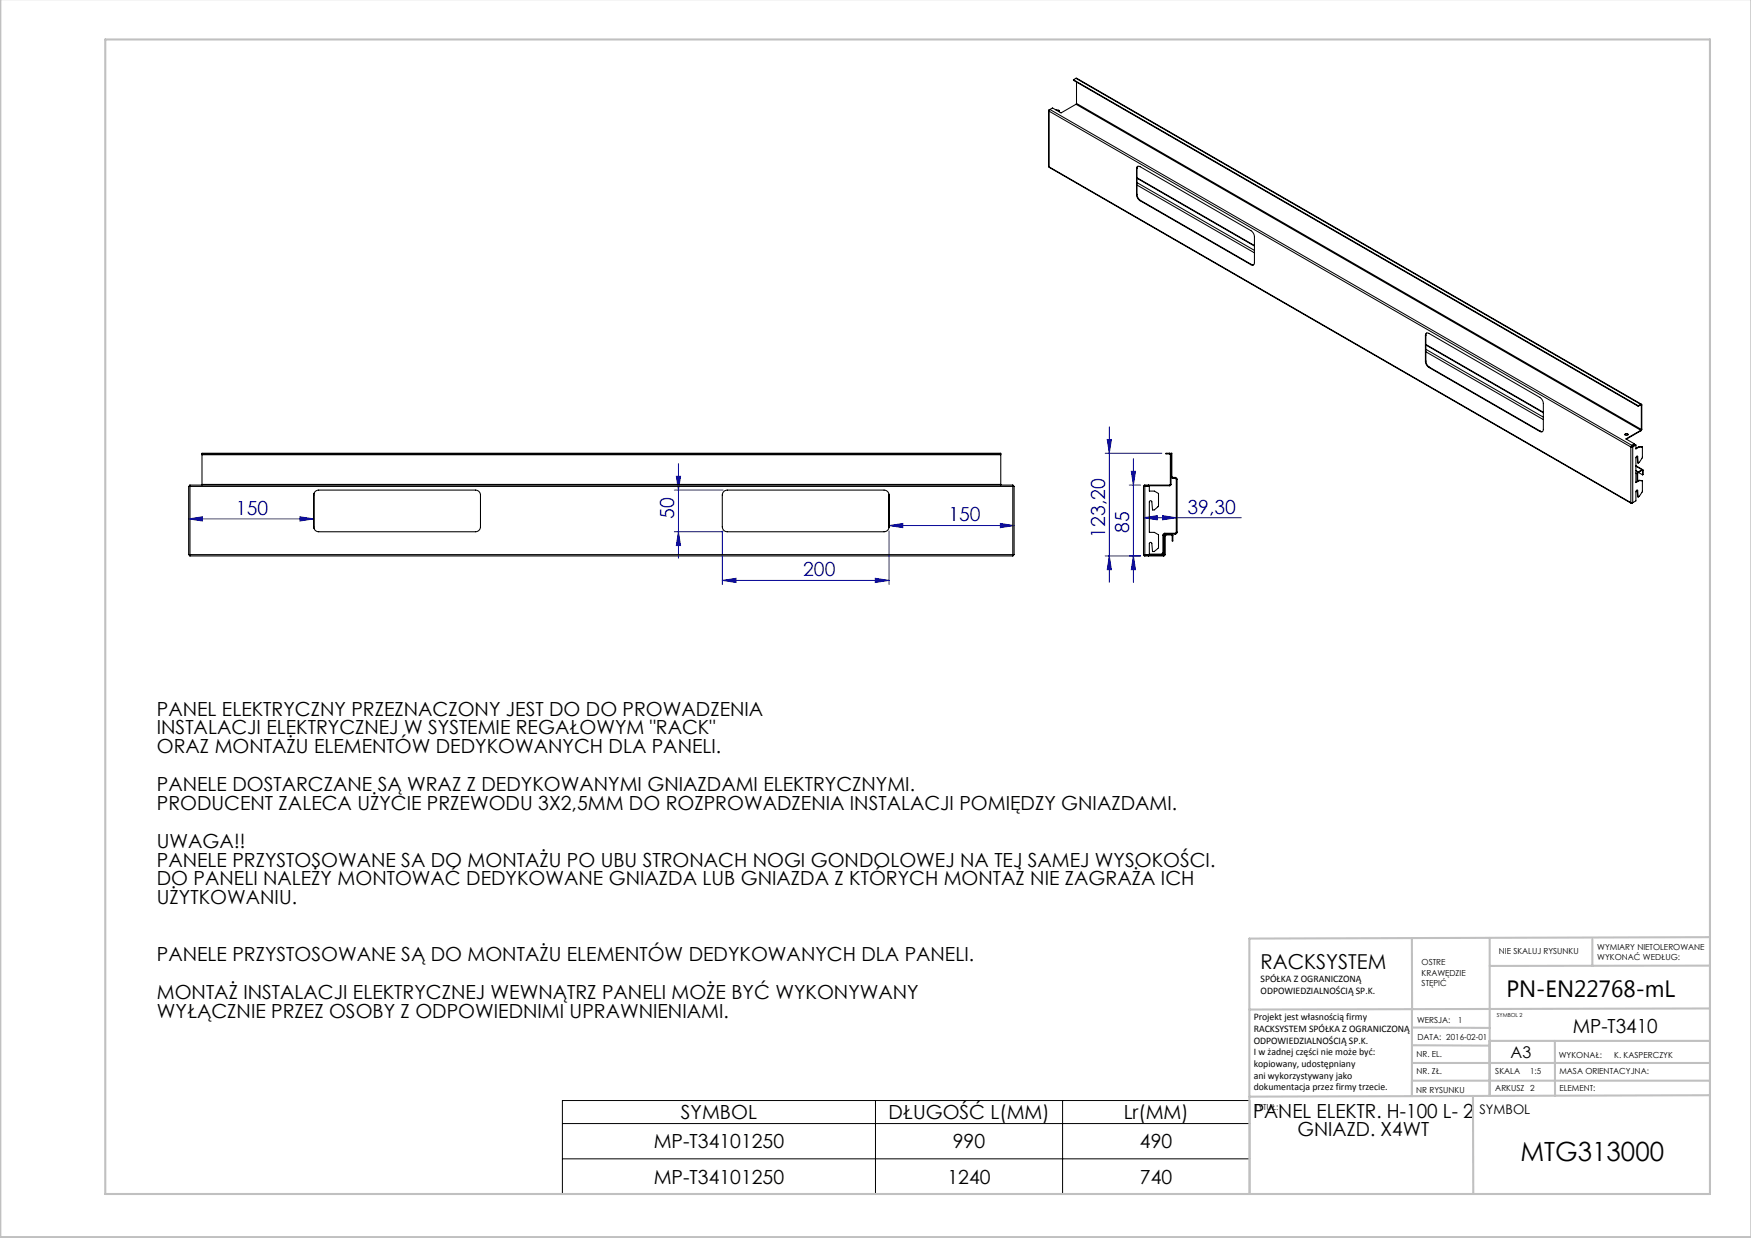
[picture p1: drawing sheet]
<svg xmlns="http://www.w3.org/2000/svg" width="420mm" height="297mm" viewBox="0 0 420 297" stroke-linecap="round" stroke-linejoin="round" font-family="sans-serif">
<g fill="none" stroke="#00f" stroke-width=".24">
<path d="M161.7 117.6h11.7M162.2 114.3h1l-.5 3.3zM162.7 111.2v22.7M265.1 108.7h13.6M265.6 105.4h1l-.5 3.3zM266.1 102.4v37.3M270.9 116.4h2.7M271.4 113.1h1l-.5 3.3zM271.9 110v29.7M45.2 124.5l3.4-.5v1zM45.2 124.5h30M71.9 124l3.3 .5-3.3 .5z"/>
<path d="M161.7 127.6h11.7M162.7 127.6l.5 3.3h-1zM173.2 139.2l3.4-.5v1zM173.2 127.4v12.8M173.2 139.2h40M209.9 138.7l3.3 .5-3.3 .5zM213.2 127.4v12.8M213.2 126.1l3.4-.5v1zM213.2 126.1h30M239.9 125.6l3.3 .5-3.3 .5zM266.1 133.4l.5 3.3h-1zM271.9 133.4l.5 3.3h-1z"/>
<path d="M273.6 133.4h-8.5M274.3 124.2l3.3-.5v1zM274.3 124.2h23.5M278.8 123.7l3.3 .5-3.3 .5z"/>
</g>
<path d="M134.9 264h164.9v22.5h-164.9zM134.9 269.5h164.9M134.9 278h164.9M210 264v22.5M254.9 264v22.5" fill="none" stroke="#000" stroke-width=".24"/>
<g fill="none" stroke="#c0c0c0" stroke-width=".5">
<path d="M.1 -.1v296.9h419.9M25.2 9.5h385v276.9h-385zM338.7 225.2v37.8M357.3 225v37.9v-13.2M382 225.4v6.3M410.1 224.8l-110.4 .4v61.2M410.1 231.7h-52.8M338.7 259.3h71.5M338.7 255h71.5M338.7 250.8l18.6 .1M338.7 246.5l18.6 .1M357.3 249.7h52.9"/>
<path d="M373 249.7v13.2M410.1 241.9l-110.4 .3M353.3 262.9l.1 23.5M410.2 262.7l-110.5 .4"/>
</g>
<g fill="#00f">
<path d="M239.9 125.6l3.3 .5-3.3 .5zM213.2 126.1l3.4-.5v1z"/>
<path d="M45.2 124.5l3.4-.5v1zM71.9 124l3.3 .5-3.3 .5zM173.2 139.2l3.4-.5v1zM209.9 138.7l3.3 .5-3.3 .5zM274.3 124.2l3.3-.5v1zM278.8 123.7l3.3 .5-3.3 .5z"/>
<path d="M271.4 113.1h1l-.5 3.3zM271.9 133.4l.5 3.3h-1z"/>
<path d="M162.2 114.3h1l-.5 3.3zM162.7 127.6l.5 3.3h-1z"/>
<path d="M265.6 105.4h1l-.5 3.3zM266.1 133.4l.5 3.3h-1z"/>
</g>
<g fill="none" stroke="#000" stroke-width=".25">
<path d="M257.5 19.1l135.5 78.4M257.5 19.1l135.5 78.2M258.1 18.8l135.6 78.2M258.1 18.8l-.6 .3M258.1 18.8l135.5 78.2M258.2 19.7v5.1M251.5 26.5l.1 13.5M251.6 26.4v.3M251.6 26.7l139.6 80.5M251.6 26.7v13.3M251.6 26.4h.1M251.8 26.3l-.2 .4"/>
<path d="M251.8 26.3l139.6 80.5M251.8 26.3l-.2 .1M253.3 26.4l.8 .1M253.4 26.5h.7M254.1 26.5v.3M258.1 25l-3.6 2.1-2-1.2-.7 .4M258.1 25l135.5 78.2M258.2 24.8l-.1 .2M258.2 24.8l135.5 78.2M272.9 39.9l-.2 .5M251.6 40l139.7 80.7M251.6 40l139.6 80.6"/>
<path d="M272.6 46.7a1.87 1.87 0 0 0 .9 1.5M272.6 40.5a.52 .52 0 0 1 .3-.6 .52 .52 0 0 1 .6 .1l26.5 15.3a1.88 1.88 0 0 1 .9 1.5v6.2a.52 .52 0 0 1-.3 .6 .52 .52 0 0 1-.6-.1M272.6 40.5v6.2M272.7 46.6a1.88 1.88 0 0 0 .9 1.5M272.7 42.6l28.2 16.3M272.7 43.8l28.2 16.3M272.7 44.4l28.2 16.3M272.7 42.8l28.2 16.2M272.7 40.4l-.1 .1M272.7 46.6l-.1 .1M272.7 40.4v6.2M273.5 48.2l26.5 15.3"/>
<path d="M273.6 48.1l-.1 .1M273.6 48.1l26.6 15.3M300.2 63.4l.5 .1M300.2 63.4l-.2 .1M342.2 79.9l-.2 .5M341.9 80.5a.52 .52 0 0 1 .3-.6 .52 .52 0 0 1 .6 .1l26.5 15.3a1.88 1.88 0 0 1 .9 1.5v6.2a.52 .52 0 0 1-.3 .6 .52 .52 0 0 1-.6-.1M341.9 86.7a1.88 1.88 0 0 0 .9 1.5M341.9 80.5v6.2M342 86.6a1.88 1.88 0 0 0 .9 1.5M342 82.6l28.2 16.3M342 83.8l28.2 16.3M342 84.4l28.2 16.3"/>
<path d="M342 82.8l28.2 16.2M342 80.4l-.1 .1M342 86.6l-.1 .1M342 80.4v6.2M342.8 88.2l26.5 15.3M342.9 88.1l-.1 .1M342.9 88.1l26.6 15.3M393 97.3v.2M393.6 97l.2 .1M393.6 97.1l.1 .1M393.6 97l-.6 .3M393.6 97v.1"/>
<path d="M393.6 97.1l-.6 .4M393.7 97.2v5.8M393.8 97.1l-.1 .1M393.8 97.1v5.9M45.2 116.7h.4M45.2 116.7v16.4M45.6 116.4v.3M45.6 116.4v.1M45.6 116.4h197.3M45.6 116.7h.1M45.6 116.7v16.4M45.6 116.7h197.3"/>
<path d="M48.5 108.9v.2M48.5 116.2v.2M48.5 108.9v-.2h191.5v.2M48.5 109.1v7.1M48.5 108.9h191.5M48.5 109.1h191.5M48.5 116.2h191.5M75.3 118.4v8.4M75.6 117.9l.8-.3h37.6a1.2 1.2 0 0 1 1.2 1.2v7.6a1.2 1.2 0 0 1-1.2 1.2h-37.6a1.2 1.2 0 0 1-1.2-1.2v-7.6zM213.2 118.6v8M213.2 118.8a1.2 1.2 0 0 0-1.2-1.2h-37.6a1.2 1.2 0 0 0-1.2 1.2v7.6a1.2 1.2 0 0 0 1.2 1.2h37.6a1.2 1.2 0 0 0 1.2-1.2M240 108.9v.2"/>
<path d="M240 116.2v.2M240 109.1v7.1M242.9 116.7v16.4M242.9 116.7h.1M242.9 116.4v.3M242.9 116.4v.1M243.2 116.7h-.3M243.2 116.7v16.4M274.3 116.7v16.4M274.6 116.7h.1M274.6 116.7h1.1v1.1h1.2l1 .6v3l-1 .9h-.4l-.2-1.9a.3 .3 0 0 0-.3-.3 .3 .3 0 0 0-.3 .3v7.3h1.2l1 .6v3.1l-1.1 .9h-.4l-.1-1.9a.3 .3 0 0 0-.3-.3 .3 .3 0 0 0-.3 .3v2.7h-1.1M274.6 116.7h-.3"/>
<path d="M274.6 116.4l-.3 .3M274.6 116.5l-.2 .2M274.6 116.4h6M274.6 116.4v.1M274.6 116.7v16.4M274.6 116.5h6M275.5 116.4v.1M280.5 108.7l.3 .2 .1 .2h-.2M280.5 108.9l.2 .2M280.5 108.7h-.8v.2h.8M280.5 108.7v.2M280.6 116.4v.1"/>
<path d="M280.7 116.2l-.1 .2M280.7 116.2h.2M280.7 109.1v7.1M280.9 116.2l-.3 .3M281.1 114.3l.2 .2M281.1 114.3h-.2l.1 .2 .3 .2M281.1 114.3v-5.6h-.2v7.5M281.3 114.5v.2M281.3 114.5h.6M281.3 114.7h.6M281.9 114.5l.3 .2 .1 .3M281.9 114.7l.2 .3"/>
<path d="M281.9 114.5v.2M282.1 115h.2M282.1 115v12.7M282.3 115v12.7M369.5 103.4l.5 .1M369.5 103.4l-.2 .1M389.7 104.3l.4-.2 .4 .2M389.8 104.1a.35 .35 0 0 1 .4-.1 .35 .35 0 0 1 .2 .4h-.4zM391.2 107.2v13.4M391.3 107.2h-.1M391.4 106.8l-.2 .4M391.4 107l-.1 .2"/>
<path d="M391.4 106.8v.2M391.5 107.1l-.2 .1M391.5 107.1l.1 .1M391.6 107.2h-.4M391.6 107.2v13.4M392 106.5l-.6 .3M392 106.5l-.6 .5M392.4 111.7l1.6 1M392.4 106.8v.9l.8-.5M392.4 106.8l-.8 .4M392.4 106.8l-.9 .3M392.4 112.9l.6 .3"/>
<path d="M392.4 113.5l.3 .2M392.4 111.8l1.5 .9M392.6 117.7h.1M392.6 117.7h-.1M392.7 117.6l-.1 .1M392.7 109.4v.1M392.7 117.6v.1M392.7 109.5l.1 .1M392.7 109.5l.2 1.6M392.7 117.7h.1M392.7 117.7l.2 1.5M392.7 113.7v1.8"/>
<path d="M392.8 117.7a.25 .25 0 0 0-.3 0 .25 .25 0 0 0-.1 .3v2.2l-.8 .4M392.8 109.6a.25 .25 0 0 0-.3-.1 .25 .25 0 0 0-.1 .3v6l.8-.5M392.8 117.7l.1 1.5M392.8 109.6l.1 1.5M392.8 113.6l-.1 .1M392.8 113.6v1.8M393 113.2l-.3 .5M393 113.3l-.2 .3M393 113.2v.1M393 113.3l1 .6M393.1 107.1l.1 .1M393.1 107.1l-.7 .5"/>
<path d="M393.1 107.1l.8 .2M393.1 115.2l.1 .1M393.1 115.2l-.7 .5M393.1 115.2l.8 .2M393.2 107.2l.7 .1M393.2 115.3l.7 .1M393.6 103.2l-3.6 2.1 2 1.2M393.6 103.2v.2M393.6 103.4l-3.5 2M393.7 103l-.1 .2M393.8 103l-.2 .4M393.8 103h-.1"/>
<path d="M393.9 112.7l.2 .1M393.9 112.8l.1 .1M393.9 112.7l-.9 .5M393.9 112.8l-.9 .5M393.9 112.7v.1M393.9 115.4v2.5l-.7 1.2-.3 .1M393.9 107.3v2.4l-.7 1.2-.3 .2M394 112.9v1M394.1 112.8l-.1 .1M394.1 112.8l-.1 1.1M45.6 133.2v.2M45.6 133.4h197.3"/>
<path d="M45.6 133.1h.1M45.6 133.1h-.4M45.6 133.1v.3M45.6 133.1h197.3M242.9 133.1v.3M242.9 133.1h.3M242.9 133.1h.1M242.9 133.2v.2M274.3 133.1h.3M274.3 133.1l.3 .3M274.4 133.1l.2 .1M274.5 133.1h4.2"/>
<path d="M274.6 133.4h4.5M274.6 133.2v.2M274.6 133.2h4.5M275.5 133.2v.2M275.7 132.9h3M278.7 132.9v.2M278.9 132.7l-.2 .2M278.9 128.4h.2M278.9 132.7h.2M278.9 128.4v4.3M279.1 133.2v.2M279.1 132.7l-.1 .3-.3 .1"/>
<path d="M279.1 128.4v4.3M279.3 133l-.2 .2M279.3 128.5h.2M279.3 133h.2M279.3 128.5v4.5M279.4 127.9l-.3 .2-.2 .3M279.4 128.1l-.3 .3M279.4 127.9h2.5M279.4 127.9v.2M279.4 128.1h2.5M279.5 133l-.4 .4M279.5 128.5v4.5"/>
<path d="M279.7 128.3l-.2 .2M279.7 128.3v-.1h-.2l-.2 .3M279.7 128.3h1.3M281 128.3l.2 .2M281 128.3v-.1h.2l.1 .3M281.2 128.5v1.3h.1v-1.3M281.2 128.5h.1M281.9 127.9v.2M282.1 127.7l-.2 .2M282.1 127.7h.2M282.3 127.7l-.1 .3-.3 .1M391.2 120.6h.4"/>
<path d="M391.2 120.6l.2 .1M391.4 120.6v.1M391.6 120.6l-.2 .1"/>
</g>
<text font-size="6.3" x="364.7" y="278.5">MTG313000</text>
<text font-size="5.6" x="361.3" y="239.1">PN-EN22768-mL</text>
<text font-size="4.9" x="302.4" y="232.4">RACKSYSTEM</text>
<g font-size="4.7" fill="#00f">
<text x="56.6" y="123.5">150</text>
<text x="161.7" y="124.5" transform="rotate(-90 161.7 124.5)">50</text>
<text x="227.5" y="125.1">150</text>
<text x="284.8" y="123.2">39,30</text>
<text x="265.1" y="129" transform="rotate(-90 265.1 129)">123,20</text>
<text x="270.8" y="127.8" transform="rotate(-90 270.8 127.8)">85</text>
<text x="192.6" y="138.2">200</text>
</g>
<g font-size="4.7">
<text x="37.6" y="171.7">PANEL ELEKTRYCZNY PRZEZNACZONY JEST DO DO PROWADZENIA</text>
<text x="37.6" y="176.2">INSTALACJI ELEKTRYCZNEJ W SYSTEMIE REGAŁOWYM &quot;RACK&quot;</text>
<text x="37.6" y="180.7">ORAZ MONTAŻU ELEMENTÓW DEDYKOWANYCH DLA PANELI.</text>
<text x="37.6" y="189.8">PANELE DOSTARCZANE SĄ WRAZ Z DEDYKOWANYMI GNIAZDAMI ELEKTRYCZNYMI.</text>
<text x="37.6" y="194.3">PRODUCENT ZALECA UŻYCIE PRZEWODU 3X2,5MM DO ROZPROWADZENIA INSTALACJI POMIĘDZY GNIAZDAMI.</text>
<text x="37.6" y="203.4">UWAGA!!</text>
<text x="37.6" y="207.9">PANELE PRZYSTOSOWANE SA DO MONTAŻU PO UBU STRONACH NOGI GONDOLOWEJ NA TEJ SAMEJ WYSOKOŚCI.</text>
<text x="37.6" y="212.4">DO PANELI NALEŻY MONTOWAĆ DEDYKOWANE GNIAZDA LUB GNIAZDA Z KTÓRYCH MONTAŻ NIE ZAGRAŻA ICH</text>
<text x="37.6" y="216.9">UŻYTKOWANIU.</text>
<text x="37.6" y="230.5">PANELE PRZYSTOSOWANE SĄ DO MONTAŻU ELEMENTÓW DEDYKOWANYCH DLA PANELI.</text>
<text x="37.6" y="239.6">MONTAŻ INSTALACJI ELEKTRYCZNEJ WEWNĄTRZ PANELI MOŻE BYĆ WYKONYWANY</text>
<text x="37.6" y="244.1">WYŁĄCZNIE PRZEZ OSOBY Z ODPOWIEDNIMI UPRAWNIENIAMI.</text>
<text x="377.2" y="247.8">MP-T3410</text>
<text x="163.3" y="268.5">SYMBOL</text>
<text x="213.1" y="268.5">DŁUGOŚĆ L(MM)</text>
<text x="269.5" y="268.5">Lr(MM)</text>
<text x="300.6" y="268.1">PANEL ELEKTR. H-100 L- 2</text>
<text x="156.8" y="275.5">MP-T34101250</text>
<text x="228.6" y="275.5">990</text>
<text x="273.4" y="275.5">490</text>
<text x="311.2" y="272.6">GNIAZD. X4WT</text>
<text x="156.8" y="283.9">MP-T34101250</text>
<text x="227.3" y="283.9">1240</text>
<text x="273.4" y="283.9">740</text>
</g>
<text font-size="3.9" x="362.3" y="253.8">A3</text>
<text font-size="3.2" x="354.9" y="267.2">SYMBOL</text>
<g font-size="2.4">
<text x="302.4" y="235.6">SPÓŁKA Z OGRANICZONĄ</text>
<text x="302.4" y="238.4">ODPOWIEDZIALNOŚCIĄ SP.K.</text>
<text x="300.7" y="244.7">Projekt jest własnością firmy</text>
<text x="300.7" y="247.5">RACKSYSTEM SPÓŁKA Z OGRANICZONĄ</text>
<text x="300.7" y="250.3">ODPOWIEDZIALNOŚCIĄ SP.K.</text>
<text x="300.7" y="253.1">I w żadnej części nie może być:</text>
<text x="300.7" y="256">kopiowany, udostępniany</text>
<text x="300.7" y="258.8">ani wykorzystywany jako</text>
<text x="300.7" y="261.6">dokumentacja przez firmy trzecie.</text>
</g>
<g font-size="2">
<text x="383.1" y="227.9">WYMIARY NIETOLEROWANE</text>
<text x="341" y="231.6">OSTRE</text>
<text x="359.5" y="228.9">NIE SKALUJ RYSUNKU</text>
<text x="383.1" y="230.4">WYKONAĆ WEDŁUG:</text>
<text x="341" y="234.1">KRAWĘDZIE</text>
<text x="341" y="236.6">STĘPIĆ</text>
<text x="339.9" y="245.4">WERSJA:</text>
<text x="349.8" y="245.4">1</text>
<text x="340" y="249.4">DATA: 2016-02-01</text>
<text x="339.8" y="257.6">NR. ZŁ.</text>
<text x="339.8" y="253.5">NR. EL.</text>
<text x="358.7" y="257.7">SKALA</text>
<text x="367" y="257.7">1:5</text>
<text x="373.9" y="253.8">WYKONAŁ:</text>
<text x="374.1" y="257.7">MASA ORIENTACYJNA:</text>
<text x="387.2" y="253.8">K. KASPERCZYK</text>
<text x="339.7" y="262.3">NR RYSUNKU</text>
<text x="358.7" y="261.7">ARKUSZ 2</text>
<text x="374.1" y="261.7">ELEMENT:</text>
<text x="301" y="266.4">TYTUŁ:</text>
</g>
<text font-size="1.3" x="359" y="244">SYMBOL 2</text>
</svg>
